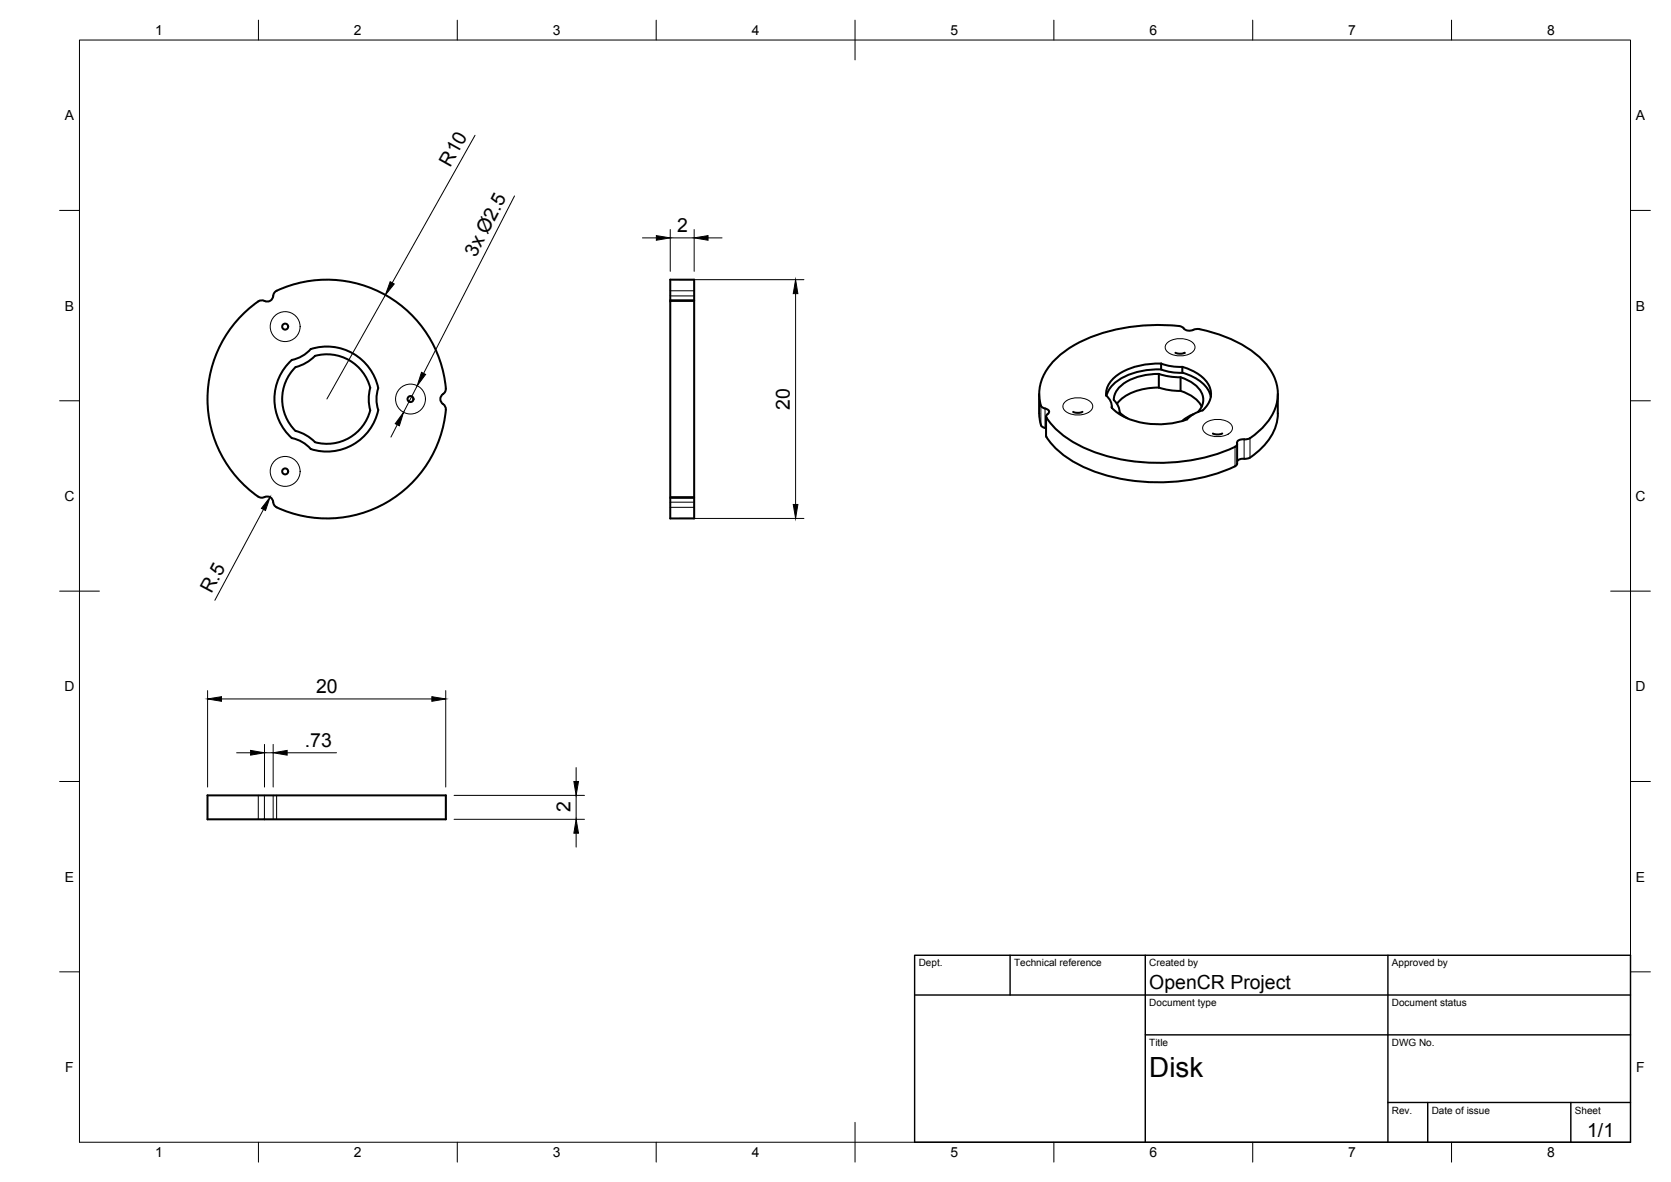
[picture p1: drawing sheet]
<svg xmlns="http://www.w3.org/2000/svg" width="420mm" height="297mm" viewBox="0 0 420 297" stroke-linecap="round" stroke-linejoin="round" font-family="sans-serif">
<!-- layer: Visible Narrow -->
<g fill="none" stroke="#000" stroke-width=".25">
<path d="M168.5 75.7h6M168.5 74.4h6M168.5 73.1h6M293.5 86.1a5.2 5.2 0 0 1 6.8 .5 1.82 1.82 0 0 1-1.5 2.5 5.2 5.2 0 0 1-5.6-1.1 1.42 1.42 0 0 1 .3-1.9zM261.7 102v4.9M262.8 102.7v4.9M263.1 105v4.8M267.8 101a5.2 5.2 0 0 1 6.8 .4 1.82 1.82 0 0 1-1.5 2.5 5.2 5.2 0 0 1-5.6-1.1 1.42 1.42 0 0 1 .3-1.8zM302.9 106.4a5.2 5.2 0 0 1 6.8 .5 1.82 1.82 0 0 1-1.5 2.5 5.2 5.2 0 0 1-5.6-1.1 1.42 1.42 0 0 1 .3-1.9zM310.5 112.3v4.9M312.8 110.4v4.9M314.3 110.1v4.9"/>
<path d="M168.5 126.2h6M168.5 127.5h6M168.5 124.8h6M64.9 199.9v6M66.5 199.9v6M68.7 199.9v6M69.6 199.9v6M112.1 199.9v6"/>
<circle cx="71.7" cy="82.1" r="3.8"/>
<circle cx="71.7" cy="118.5" r="3.8"/>
<circle cx="103.2" cy="100.3" r="3.8"/>
</g>
<!-- layer: Visible -->
<g fill="none" stroke="#000" stroke-width=".51">
<path d="M168.5 70.3h6v60h-6zM168.5 75.5h6M74.3 92.3a10.5 10.5 0 0 0 4.9-2.9 11.3 11.3 0 0 1 13.9 8.1 10.6 10.6 0 0 0 0 5.6 11.3 11.3 0 0 1-13.9 8 10.2 10.2 0 0 0-4.9-2.8 11.3 11.3 0 0 1 0-16zM78.1 87.7a13.2 13.2 0 0 1 17 9.8 8.6 8.6 0 0 0 0 5.5 13.2 13.2 0 0 1-17 9.8 8.5 8.5 0 0 0-4.7-2.7 13.2 13.2 0 0 1 0-19.6M78.1 87.7a8.6 8.6 0 0 1-4.7 2.8M261.3 99v4.9a5.9 5.9 0 0 0 .8 3.4l.9 .3M278.1 99.4a6.3 6.3 0 0 1 3.9-5.8 19.4 19.4 0 0 1 10-2.2 13.5 13.5 0 0 0 5.3 .8v1.5a13.3 13.3 0 0 1-5.3-.8 16.4 16.4 0 0 0-12.4 4l-1.1 1.7-.3 .9M291.4 97.4a14 14 0 0 0-10 3.4l-.5 .7M291.4 94a14 14 0 0 0-10 3.4 4.6 4.6 0 0 0-1.3 3.1l1.1 1.5 .3 1.6M292 91.4v1.4M295.6 88.7l1.1 .2 1.2-.2M296.8 94.8a16.7 16.7 0 0 1-5.4-.8v3.4a16.8 16.8 0 0 0 5.4 .8"/>
<path d="M296.8 94.8v3.4M296.9 94.8a8.1 8.1 0 0 1 5.5 4.7 4.1 4.1 0 0 1-1.2 4M296.9 98.2a8.6 8.6 0 0 1 5.3 4M297.3 92.2a9.6 9.6 0 0 1 7 5.5 5.2 5.2 0 0 1-1.9 5.4l-1.4 .5-1.7 1a3.6 3.6 0 0 1-2.8 1.4 19.8 19.8 0 0 1-15.8-2.4l-1.1-1.1-.1-.6a3.7 3.7 0 0 0-1.4-2.5M297.3 93.7a10.1 10.1 0 0 1 6.9 5.3l.2 .7M300.1 82.9a2.28 2.28 0 0 1-2.9-.8 44.7 44.7 0 0 0-27.1 4.6 16.1 16.1 0 0 0-8.6 10.5 7.2 7.2 0 0 0 .6 5.2l1.5 .7 .2 .4-.4 .6M300.1 82.9l.3-.1a4.7 4.7 0 0 1 3 .3 27.3 27.3 0 0 1 15.6 9.3 11 11 0 0 1-1.2 14.7l-1 1.1a6.7 6.7 0 0 1-3.2 2.2 2.83 2.83 0 0 0-2.5 .6v.7l-.3 .4a47.6 47.6 0 0 1-34.4 1.9 24.9 24.9 0 0 1-13.3-9.1 .61 .61 0 0 1 .3-.8M321.3 99a20.4 20.4 0 0 1-.4 7.9 15.1 15.1 0 0 1-7.3 8.4h-1.6l-.9 .6M263 104.7v4.8M263 109.5a19 19 0 0 0 8.8 7.5 47.5 47.5 0 0 0 39 0l.3-.5v-4.9M269.8 103.5l.9 .2 1.5-.2M279.5 102.1v.4"/>
<path d="M281.5 103.7l2 1.4M300.1 104.1l-1.6 .7-1.2 1M305 109l.8 .2 1.5-.2M68.7 126.2a1.6 1.6 0 0 0-2.6-1.2h-.8a29.8 29.8 0 0 1 0-49.4l.8-.1a1.69 1.69 0 0 0 1.8 .1 1.69 1.69 0 0 0 .9-1.7l.4-.6a29.9 29.9 0 0 1 42.9 24.7l-.4 .7a1.68 1.68 0 0 0-1 1.6 1.68 1.68 0 0 0 1 1.5l.4 .7a29.9 29.9 0 0 1-42.9 24.8l-.5-1.1M168.5 125.1h6M52.2 199.9h59.9v6h-59.9z"/>
<circle cx="71.7" cy="82.1" r=".75"/>
<circle cx="71.7" cy="118.5" r=".75"/>
<circle cx="103.2" cy="100.3" r=".75"/>
</g>
<!-- layer: BORDER -->
<g fill="none" stroke="#000" stroke-width=".25">
<path d="M20 10.1h390v276.9h-390zM65 5.1v5M115 5.1v5M165 5.1v5M215 5.1v10M265 5.1v5M315 5.1v5M365 5.1v5M15 52.9h5M410 52.9h5M15 100.7h5M410 100.7h5"/>
<path d="M15 148.6h10M405 148.6h10M15 196.4h5M410 196.4h5M15 244.2h5M410 244.2h5M65 287v5M115 287v5M165 287v5M215 282.1v9.9M265 287v5M315 287v5"/>
<path d="M365 287v5"/>
</g>
<!-- layer: TITLEBLOCK -->
<path d="M230 240.1h180v46.9h-180zM230 250h180M254 240.1v9.9M288 240.1v46.9M349 240.1v46.9M288 260.1h122M349 277.1h61M359 277.1v9.9M395 277.1v9.9" fill="none" stroke="#000" stroke-width=".36"/>
<!-- layer: FD_Dimensions -->
<g fill="none" stroke="#000" stroke-width=".25">
<path d="M119.4 34l-20.8 37.1M129.4 49.2l-22.9 44.6M161.5 59.8h3.5M168.5 57.7v10.5M168.5 59.8h6M174.5 57.7v10.5M178 59.8h3.5M96.9 74.1l-14.7 26.2M170.6 70.3h31.5M200 73.8v53M104.9 97l-3.4 6.6M99.9 106.7l-1.6 3.1"/>
<path d="M66.3 128l-12.3 22.9M170.6 130.3h31.5M52.2 173.6v24.2M55.7 175.6h52.9M112.1 173.6v24.2M59.5 189.2h3.5M66.5 187.1v10.7M66.5 189.2h2.2M68.7 187.1v10.7M72.2 189.2h12.4M114.2 199.9h32.8M144.9 192.9v3.5"/>
<path d="M144.9 199.9v6M114.2 205.9h32.8M144.9 209.4v3.5"/>
</g>
<g fill="#000" stroke="#000" stroke-width=".25">
<path d="M165 59.2l3.5 .6-3.5 .6zM174.5 59.8l3.5-.6v1.2zM98.1 70.8l1 .6-2.2 2.7zM200 70.3l.6 3.5h-1.1zM106 93.6l1 .5-2.1 2.9zM101.5 103.6l-1.1 3.4-1-.5zM67.9 124.9l-1.1 3.4-1.1-.6zM199.5 126.8h1.1l-.6 3.5zM52.2 175.6l3.5-.5v1.1zM108.6 175.1l3.5 .5-3.5 .6zM63 188.6l3.5 .6-3.5 .6zM68.7 189.2l3.5-.6v1.2z"/>
<path d="M144.3 196.4h1.2l-.6 3.5zM144.9 205.9l.6 3.5h-1.2z"/>
</g>
<text font-size="7" x="289" y="270.6">Disk</text>
<g font-size="4.9">
<text x="113.2" y="42.1" transform="rotate(-61 113.2 42.1)">R10</text>
<text x="170.2" y="58.4">2</text>
<text x="119.6" y="64.9" transform="rotate(-63 119.6 64.9)">3x Ø2.5</text>
<text x="198.6" y="103" transform="rotate(-90 198.6 103)">20</text>
<text x="53.2" y="149.3" transform="rotate(-62 53.2 149.3)">R.5</text>
<text x="79.5" y="174.2">20</text>
<text x="76.6" y="187.7">.73</text>
<text x="143.5" y="204.2" transform="rotate(-90 143.5 204.2)">2</text>
<text x="289" y="248.5">OpenCR Project</text>
<text x="399.1" y="285.7">1/1</text>
</g>
<g font-size="3.5">
<text x="39" y="8.8">1</text>
<text x="89" y="8.8">2</text>
<text x="139" y="8.8">3</text>
<text x="189" y="8.8">4</text>
<text x="239" y="8.8">5</text>
<text x="289" y="8.8">6</text>
<text x="339" y="8.8">7</text>
<text x="389" y="8.8">8</text>
<text x="16.3" y="30.2">A</text>
<text x="411.3" y="30.2">A</text>
<text x="16.3" y="78">B</text>
<text x="411.3" y="78">B</text>
<text x="16.2" y="125.9">C</text>
<text x="411.2" y="125.9">C</text>
<text x="16.2" y="173.7">D</text>
<text x="411.2" y="173.7">D</text>
<text x="16.3" y="221.6">E</text>
<text x="411.3" y="221.6">E</text>
<text x="16.4" y="269.4">F</text>
<text x="411.4" y="269.4">F</text>
<text x="39" y="290.8">1</text>
<text x="89" y="290.8">2</text>
<text x="139" y="290.8">3</text>
<text x="189" y="290.8">4</text>
<text x="239" y="290.8">5</text>
<text x="289" y="290.8">6</text>
<text x="339" y="290.8">7</text>
<text x="389" y="290.8">8</text>
</g>
<g font-size="2.5">
<text x="231" y="242.9">Dept.</text>
<text x="255" y="242.9">Technical reference</text>
<text x="289" y="242.9">Created by</text>
<text x="350" y="242.9">Approved by</text>
<text x="289" y="252.8">Document type</text>
<text x="350" y="252.8">Document status</text>
<text x="289" y="262.9">Title</text>
<text x="350" y="262.9">DWG No.</text>
<text x="350" y="279.9">Rev.</text>
<text x="360" y="279.9">Date of issue</text>
<text x="396" y="279.9">Sheet</text>
</g>
</svg>
